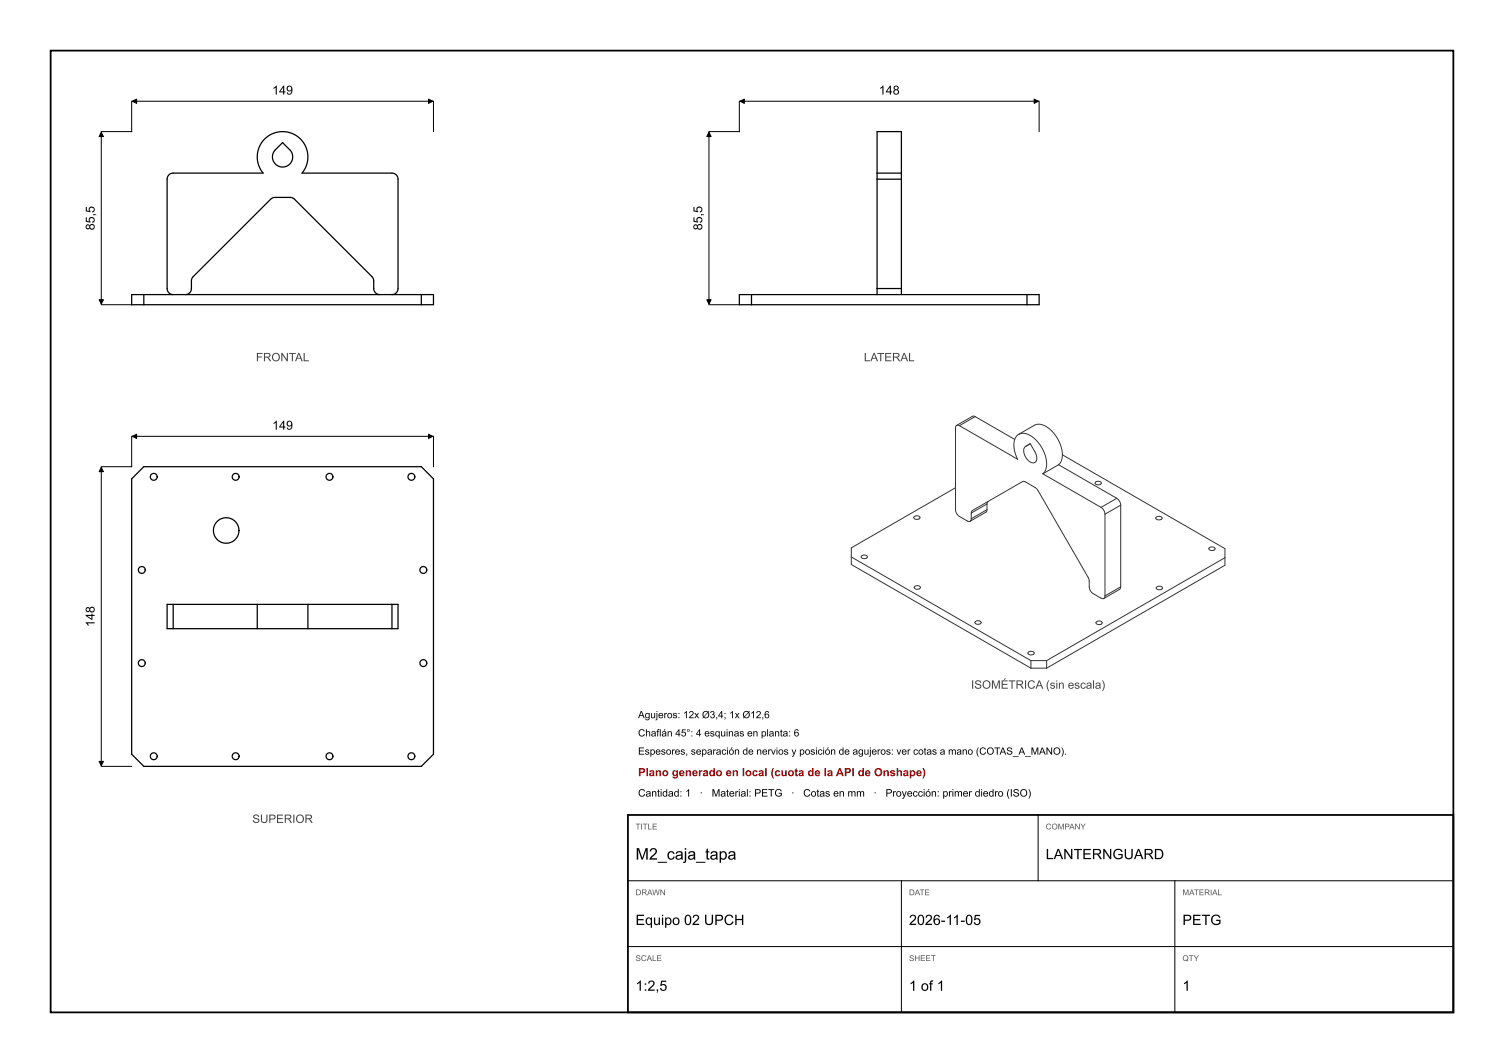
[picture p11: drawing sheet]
<svg xmlns="http://www.w3.org/2000/svg" width="297mm" height="210mm" viewBox="0 0 297 210" stroke-linecap="round" stroke-linejoin="round" font-family="sans-serif">
<path d="M10 10h277v190h-277zM124 161h163v39h-163z" fill="none" stroke="#000" stroke-width=".35"/>
<g fill="none" stroke="#000" stroke-width=".25">
<path d="M55.8 28.2l.4 .4a3.2 3.2 0 0 1 1.6 2.7 2.03 2.03 0 0 1-3.2 1.3 2.03 2.03 0 0 1 .2-3.5zM173.2 34.2v-8.2h4.8v8.2M173.2 34.2h4.8M173.2 34.2v1.2M173.2 35.4v21.6M173.2 35.4h4.8M178 34.2v1.2M178 35.4v21.6M28.4 58.2h-2.4v2h2.4M28.4 58.2h54.8M28.4 58.2v2M34.2 58.2a1.42 1.42 0 0 1-1.2-1.9v-20.4a1.43 1.43 0 0 1 1.8-1.7h17.2l-.2-.1a5 5 0 0 1 .7-6.8 5 5 0 0 1 6.8 .1 5 5 0 0 1 .3 6.8h16.4a3.1 3.1 0 0 1 2.4 .5l.2 .7v20.9a1.42 1.42 0 0 1-1.2 1.9"/>
<path d="M36.6 58.2a1.43 1.43 0 0 0 1.2-2 2.04 2.04 0 0 1 1-2.2l13.6-13.6a2.74 2.74 0 0 1 2.2-1.4h1.1a4.3 4.3 0 0 1 2.5 .4l14.2 14.2a2.75 2.75 0 0 1 1.4 2.2 2.18 2.18 0 0 0 .7 2.3l.5 .1M83.2 58.2h2.4v2h-2.4M83.2 58.2v2M148.4 58.2h54.4M148.4 58.2v2M148.4 58.2h-2.4v2h2.4M173.2 57v1.2M173.2 57h4.8M178 57v1.2M202.8 58.2v2M202.8 58.2h2.4v2h-2.4M28.4 60.2h54.8"/>
<path d="M148.4 60.2h54.4M27.6 93l.8-.8h53.9a1.65 1.65 0 0 1 1.7 .8l1.6 1.6v53.5a1.64 1.64 0 0 1-.8 1.7l-1.6 1.6h-53.9a1.65 1.65 0 0 1-1.7-.8l-1.6-1.6v-53.5a1.64 1.64 0 0 1 .8-1.7zM34.2 119.4h16.6M34.2 119.4h-1.2v4.8h1.2M34.2 119.4v4.8M50.8 119.4h10M50.8 119.4v4.8M60.8 119.4h16.6M60.8 119.4v4.8M77.4 119.4h1.2v4.8h-1.2M77.4 119.4v4.8M34.2 124.2h16.6"/>
<path d="M50.8 124.2h10M60.8 124.2h16.6"/>
<circle cx="30.4" cy="94.2" r=".68"/>
<circle cx="46.5" cy="94.2" r=".68"/>
<circle cx="65.1" cy="94.2" r=".68"/>
<circle cx="81.2" cy="94.2" r=".68"/>
<circle cx="28" cy="112.6" r=".68"/>
<circle cx="44.7" cy="104.8" r="2.52"/>
<circle cx="83.6" cy="112.6" r=".68"/>
<circle cx="28" cy="131" r=".68"/>
<circle cx="83.6" cy="131" r=".68"/>
<circle cx="30.4" cy="149.4" r=".68"/>
<circle cx="46.5" cy="149.4" r=".68"/>
<circle cx="65.1" cy="149.4" r=".68"/>
<circle cx="81.2" cy="149.4" r=".68"/>
</g>
<g fill="none" stroke="#000" stroke-width=".2">
<path d="M26 20v6h-6M26.1 20h59.4M85.6 20v6M146 20v6h-6M146.1 20h59M205.2 20v6M20 26.1v34M140 26.1v34M20 60.2h6M140 60.2h6M20 92.3v59M26 86.2v6h-6"/>
<path d="M26.1 86.2h59.4M85.6 86.2v6M20 151.4h6M124 174h163M178 174v26M205 161v13M232 174v26M124 187h163"/>
</g>
<g fill="none" stroke="#333" stroke-width=".2">
<path d="M188.7 96.4l-20.1 11.5a.81 .81 0 0 0-.5 1.2v.9M188.9 84l-.2 .5v14.9a2.6 2.6 0 0 0 .8 2.6l1.7 1h.4M188.9 84l.6 .1M189.5 84.1l11.5 6.6-.6-1.6a3 3 0 0 1 .8-3.3M192.6 82.3l7.8 4.5M192.6 82.3a1.56 1.56 0 0 0-1.4 .4l-2.3 1.3M192.6 82.3l-3.1 1.8M194.9 99.6v1.1M194.9 99.6l-3.1 1.8M195.1 99.1l-.2 .5M201.2 85.8a3.3 3.3 0 0 1 3.6 1.4l1.1 1.5 .6 1.6a3.3 3.3 0 0 1-.6 3.3M201.2 85.8l1.9-1.1a2.88 2.88 0 0 1 2.8-.7l1.2 .6 1.1 1.1 .9 1.4 .5 1.5a3.3 3.3 0 0 1-.6 3.2"/>
<path d="M202.4 88.3l.5-.3a.45 .45 0 0 1 .5-.3 .45 .45 0 0 1 .3 .4l.2 .4a2.8 2.8 0 0 1 .7 2.7 1.28 1.28 0 0 1-1.9-.7 2.04 2.04 0 0 1-.3-2.2zM205.9 93.6l11.5 6.6M209 91.8l11.5 6.6M209 91.8l-3.1 1.8M209.8 89.8l31.3 18.1a.95 .95 0 0 1 .8 1.3v1M216.3 95.3a.69 .69 0 0 1 1.2 .2 .77 .77 0 0 1-1.3-.1zM220.5 98.4l.6 .6 .2 .8M220.5 98.4l-3.1 1.8M221.3 99.8v16.1M221.3 99.8l-3.1 1.8M168.1 110l35.5 20.5M168.1 110v1.5l35.5 20.5"/>
<path d="M170.1 109.9a.69 .69 0 0 1 1.2 .2 .77 .77 0 0 1-1.3-.1zM180.5 102.1a.69 .69 0 0 1 1.1 .3 .77 .77 0 0 1-1.2-.1zM180.6 115.9a.69 .69 0 0 1 1.1 .3 .77 .77 0 0 1-1.2-.1zM191.8 101.4a1.57 1.57 0 0 1 1.1-1.1l8.5-4.9a1.22 1.22 0 0 1 1.8 .2l.1 .1a3.9 3.9 0 0 1 2.4 2.5l8.5 14.7a4 4 0 0 1 .9 3.3 3.9 3.9 0 0 0 2.3 2h.6M191.8 101.4v1.1M191.8 102.5l-.2 .5M194.9 100.7a1.56 1.56 0 0 1-1.1 1l-2.2 1.3M194.9 100.7l-3.1 1.8M217.4 100.2l.6 .6 .2 .8M218.2 117.7l-.2 .5M218.2 101.6v16.1M221.3 115.9a1.56 1.56 0 0 1-1.1 1l-2.2 1.3"/>
<path d="M221.3 115.9l-3.1 1.8M228.3 102.2a.69 .69 0 0 1 1.2 .3 .77 .77 0 0 1-1.3-.1zM228.4 116a.69 .69 0 0 1 1.1 .3 .77 .77 0 0 1-1.2-.1zM238.8 108.3a.69 .69 0 0 1 1.1 .2 .77 .77 0 0 1-1.2-.1zM241.9 110.2l-35.2 20.3M241.9 110.2v1.5l-35.2 20.3M192.6 122.8a.69 .69 0 0 1 1.1 .3 .77 .77 0 0 1-1.2-.1zM203 128.9a.69 .69 0 0 1 1.2 .2 .77 .77 0 0 1-1.2-.1zM203.6 130.5h3.1M203.6 130.5v1.5M203.6 132h3.1M206.7 130.5v1.5"/>
<path d="M216.5 122.9a.69 .69 0 0 1 1.1 .2 .77 .77 0 0 1-1.2-.1z"/>
</g>
<path d="M84.6 19.6l.9 .4-.9 .4zM204.2 19.6l.9 .4-.9 .4zM20 26.1l.4 .9h-.8zM26.1 20l.9-.4v.8zM140 26.1l.4 .9h-.8zM146.1 20l.9-.4v.8zM19.6 59.2h.8l-.4 .9zM139.6 59.2h.8l-.4 .9zM20 92.3l.4 .9h-.8zM26.1 86.2l.9-.4v.8zM84.6 85.8l.9 .4-.9 .4zM19.6 150.4h.8l-.4 .9z" fill="#000" stroke="#000" stroke-width=".2"/>
<text font-size="3.2" x="125.5" y="169.8">M2_caja_tapa</text>
<g font-size="2.8">
<text x="206.5" y="169.7">LANTERNGUARD</text>
<text x="125.5" y="182.7">Equipo 02 UPCH</text>
<text x="179.5" y="182.7">2026-11-05</text>
<text x="233.5" y="182.7">PETG</text>
<text x="125.5" y="195.7">1:2,5</text>
<text x="179.5" y="195.7">1 of 1</text>
<text x="233.5" y="195.7">1</text>
</g>
<g font-size="2.5">
<text x="53.7" y="18.7">149</text>
<text x="173.5" y="18.7">148</text>
<text x="18.7" y="45.5" transform="rotate(-90 18.7 45.5)">85,5</text>
<text x="138.7" y="45.5" transform="rotate(-90 138.7 45.5)">85,5</text>
<text x="53.7" y="84.9">149</text>
<text x="18.7" y="123.9" transform="rotate(-90 18.7 123.9)">148</text>
</g>
<g font-size="2.3" fill="#444">
<text x="50.5" y="71.4">FRONTAL</text>
<text x="170.6" y="71.4">LATERAL</text>
<text x="191.8" y="136.1">ISOMÉTRICA (sin escala)</text>
<text x="49.8" y="162.6">SUPERIOR</text>
</g>
<text font-size="2.2" fill="#a00000" x="126" y="153.3">Plano generado en local (cuota de la API de Onshape)</text>
<g font-size="2">
<text x="126" y="141.9">Agujeros: 12x Ø3,4; 1x Ø12,6</text>
<text x="126" y="145.5">Chaflán 45°: 4 esquinas en planta: 6</text>
<text x="126" y="149.1">Espesores, separación de nervios y posición de agujeros: ver cotas a mano (COTAS_A_MANO).</text>
<text x="126" y="157.4">Cantidad: 1</text>
<text x="138.2" y="157.4">·</text>
<text x="140.5" y="157.4">Material: PETG</text>
<text x="156.2" y="157.4">·</text>
<text x="158.6" y="157.4">Cotas en mm</text>
<text x="172.5" y="157.4">·</text>
<text x="174.9" y="157.4">Proyección: primer diedro (ISO)</text>
</g>
<g font-size="1.6" fill="#555">
<text x="125.5" y="163.9">TITLE</text>
<text x="206.5" y="163.9">COMPANY</text>
<text x="125.5" y="176.9">DRAWN</text>
<text x="179.5" y="176.9">DATE</text>
<text x="233.5" y="176.9">MATERIAL</text>
<text x="125.5" y="189.9">SCALE</text>
<text x="179.5" y="189.9">SHEET</text>
<text x="233.5" y="189.9">QTY</text>
</g>
</svg>
